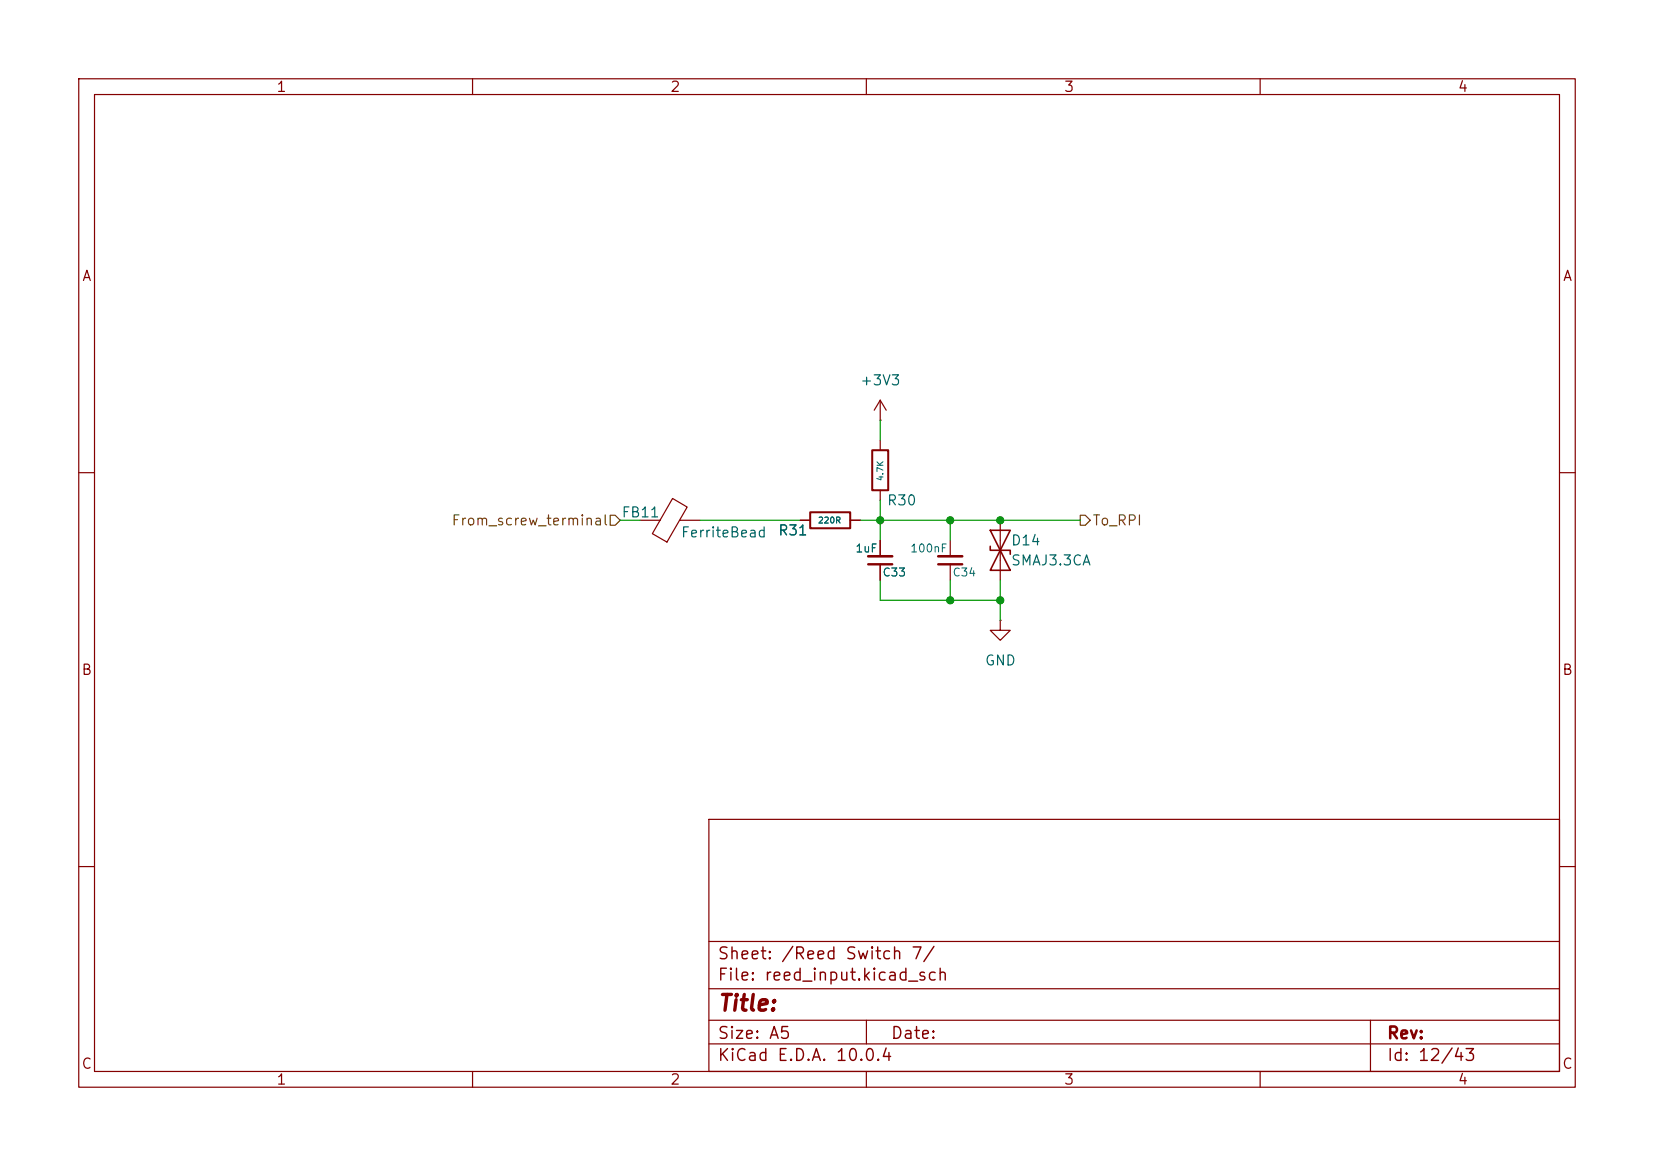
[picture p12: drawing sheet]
<svg xmlns="http://www.w3.org/2000/svg" width="210mm" height="148mm" viewBox="0 0 210 148" stroke-linecap="round" stroke-linejoin="round" font-family="sans-serif">
<g fill="none" stroke="#840000" stroke-width=".15">
<path d="M10 10h190v128h-190zM12 12h186v124h-186zM60 10v2M110 10v2M160 10v2M111.8 53.3h.1M111.8 50.8v2.5M111.8 55.9v1.3M111.8 50.8l-.8 1.3M111.8 50.8l.7 1.3M10 60h2M81.3 66h2.5"/>
<path d="M85.4 63.3l1.8 1.1-2.5 4.4-1.9-1.1zM86.3 66h2.6M101.6 66h1.3M107.9 66h1.3M111.8 62.2v1.3M111.8 68.6v2M111.8 71.6v2.1M120.6 68.6v2M120.6 71.6v2.1M127 78.7v1.3h1.3l-1.3 1.3-1.3-1.3h1.3M127 78.7h.1M127 66v7.7"/>
<path d="M198 60h2M10 110h2M90 104h108v32h-108zM90 119.5h108M198 110h2M60 136v2M90 132.5h108M90 129.5h108M90 125.5h108M110 136v2M110 129.5v3M160 136v2"/>
<path d="M174 129.5v6.5"/>
</g>
<path d="M110.7 57.2h2.1v5h-2.1zM102.9 65h5v2.1h-5z" fill="none" stroke="#840000" stroke-width=".25"/>
<path d="M125.7 69.3v.6h2.6v.5M125.7 67.3h2.6l-1.3 2.6zM127 69.9l1.3 2.5h-2.6z" fill="none" stroke="#840000" stroke-width=".2"/>
<path d="M110.2 71.6h3.1M119.1 71.6h3.1" fill="none" stroke="#840000" stroke-width=".3"/>
<path d="M110.2 70.6h3.1M119.1 70.6h3.1" fill="none" stroke="#840000" stroke-width=".33"/>
<path d="M77.5 65.4h.6l.6 .6-.6 .7h-.6zM137.2 65.4h.6l.6 .6-.6 .7h-.6z" fill="none" stroke="#725600" stroke-width=".15"/>
<path d="M111.8 53.3v2.6M78.7 66h2.6M88.9 66h12.7M109.2 66h28M111.8 63.5v5.1M111.8 73.7v2.5h15.2M120.6 66v2.6M120.6 73.7v2.5M127 73.7v5" fill="none" stroke="#009600" stroke-width=".15"/>
<g fill="#009600" stroke="#009600" stroke-width=".13">
<circle cx="120.6" cy="66" r=".46"/>
<circle cx="111.8" cy="66" r=".46"/>
<circle cx="127" cy="76.2" r=".46"/>
<circle cx="120.6" cy="76.2" r=".46"/>
<circle cx="127" cy="66" r=".46"/>
</g>
<text font-size="2" fill="#840000" x="91" y="128.8">Title:</text>
<g font-size="1.5" fill="#840000">
<text x="91" y="124.9">File: reed_input.kicad_sch</text>
<text x="91" y="122.2">Sheet: /Reed Switch 7/</text>
<text x="91" y="135.1">KiCad E.D.A. 10.0.4</text>
<text x="91" y="132.3">Size: A5</text>
<text x="113" y="132.3">Date:</text>
<text x="176" y="132.3">Rev:</text>
<text x="176" y="135.1">Id: 12/43</text>
</g>
<g font-size="1.3" fill="#840000">
<text x="35" y="12">1</text>
<text x="85" y="12">2</text>
<text x="135" y="12">3</text>
<text x="185" y="12">4</text>
<text x="10.3" y="36">A</text>
<text x="198.4" y="36">A</text>
<text x="10.3" y="86">B</text>
<text x="198.3" y="86">B</text>
<text x="10.3" y="136">C</text>
<text x="198.3" y="136">C</text>
<text x="35" y="138">1</text>
<text x="85" y="138">2</text>
<text x="135" y="138">3</text>
<text x="185" y="138">4</text>
</g>
<g font-size="1.3" fill="#006464">
<text x="109.1" y="49.2">+3V3</text>
<text x="78.8" y="66">FB11</text>
<text x="112.5" y="64.5">R30</text>
<text x="86.4" y="68.5">FerriteBead</text>
<text x="98.7" y="68.3">R31</text>
<text x="128.3" y="69.6">D14</text>
<text x="128.3" y="72.1">SMAJ3.3CA</text>
<text x="125" y="84.8">GND</text>
</g>
<g font-size="1.3" fill="#725600">
<text x="57.2" y="67">From_screw_terminal</text>
<text x="138.6" y="67">To_RPI</text>
</g>
<g font-size="1" fill="#006464">
<text x="108.5" y="70.4">1uF</text>
<text x="115.5" y="70.4">100nF</text>
<text x="112" y="73.4">C33</text>
<text x="120.9" y="73.4">C34</text>
</g>
<g font-size=".8" fill="#006464">
<text x="112.3" y="61.1" transform="rotate(-90 112.3 61.1)">4.7K</text>
<text x="103.8" y="66.6">220R</text>
</g>
</svg>
